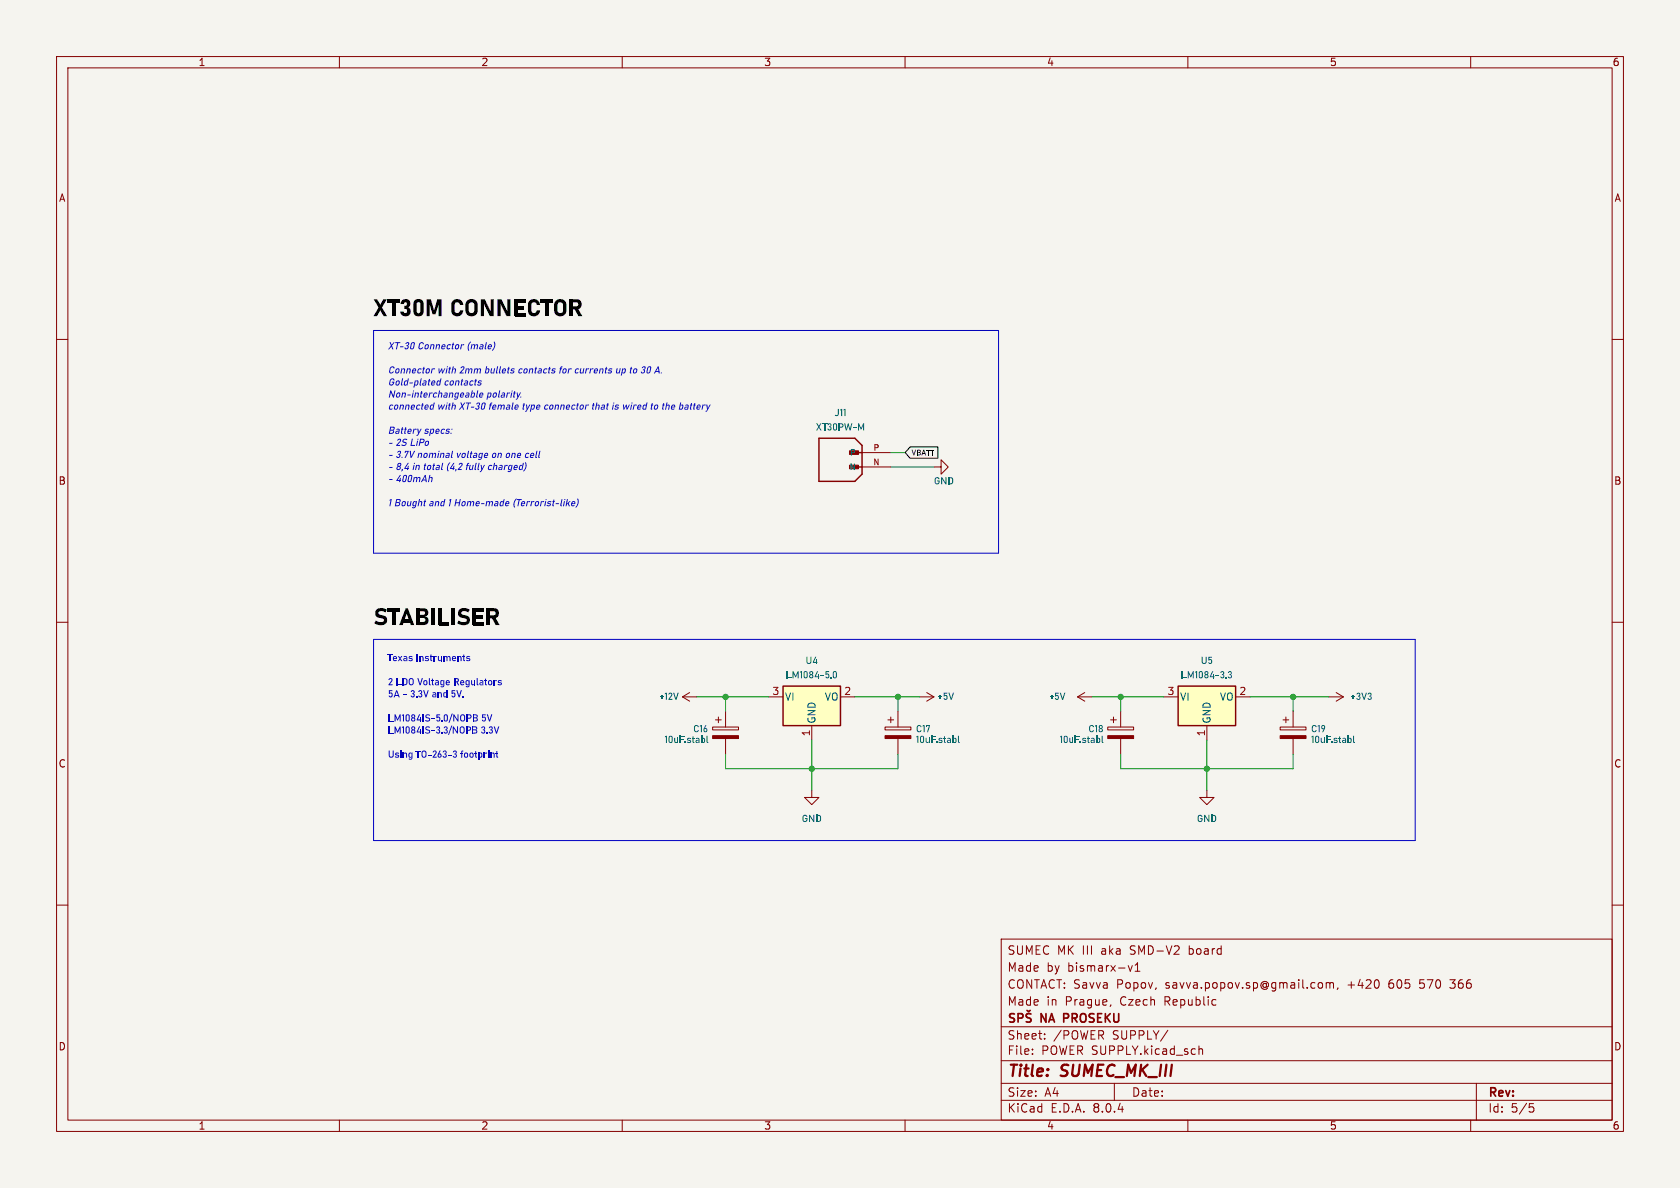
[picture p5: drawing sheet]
<svg xmlns="http://www.w3.org/2000/svg" width="297mm" height="210mm" viewBox="0 0 297 210" stroke-linecap="round" stroke-linejoin="round" font-family="sans-serif">
<path d="M0 0h297v210h-297z" fill="#f5f4ef" stroke="#f5f4ef" stroke-width=".18"/>
<g fill="none" stroke="#840000" stroke-width=".18">
<path d="M10 10h277v190h-277zM12 12h273v186h-273zM60 10v2M110 10v2M160 10v2M210 10v2M260 10v2M10 60h2M285 60h2M10 110h2M285 110h2M143.5 139.7v1.3h1.3l-1.3 1.2-1.3-1.2h1.3"/>
<path d="M213.4 139.7v1.3h1.2l-1.2 1.2-1.3-1.2h1.3M10 160h2M285 160h2M177 166h108v32h-108zM196.4 177.6l-.2 .3M199.5 170.7l.3 1 .4-1M200.7 171.7h.8M200.7 170.6l.4-.4v1.5M233.3 173.7l.4 .1 .1 .2-.1 .6-.4 .1M234.5 173.8l.4-.1 .2 .2M234.5 173.7v1M235.1 173.9l.2-.2 .4 .1v.9"/>
<path d="M235.1 173.9v.8M236.5 174.6l-.1 .3M256.3 173.2h.9M256.3 174.6l.2 .1M60 198v2M110 198v2M160 198v2M177 194.5h108M177 191.5h108M177 187.5h108M177 181.5h108M182.5 186.3v.1"/>
<path d="M182.5 185.5v.1M184.7 183.6v.1M184.7 182.8v.1M197 191.5v3M206.5 182.1l-1.3 2M210 198v2M212 184.9v1.5M212 185.5l.2-.1 .3 .1 .1 .9M260 198v2M261 191.5v6.5M270.4 195.1h.7M270.5 195.7h.4l.3 .3-.2 .5-.5 .1"/>
</g>
<path d="M179.3 179.3l-.5-.1-.2 .1v.5l.6 .2 .1 .4-.2 .3-.6-.1M180 180l.7-.1 .1-.2v-.4l-.2-.1h-.6v1.5M181.6 178.6l.2 .2 .3-.2M182.3 179.3l-.6-.1-.2 .1v.5l.6 .2 .2 .4-.3 .3-.6-.1M188.1 180h.5M188.6 179.2h-.5v1.5" fill="none" stroke="#840000" stroke-width=".3"/>
<path d="M208.3 121.3h10.1v7h-10.1z" fill="#ffffc2"/>
<path d="M208.3 121.3h10.1v7h-10.1z" fill="none" stroke="#840000" stroke-width=".25"/>
<g fill="none" stroke="#840000" stroke-width=".18">
<path d="M120.6 123.2h2.6M120.6 123.2l1.3 .8M121.9 122.4l-1.3 .8M126 128.5h4.6v.5h-4.6zM126.5 127.3h1M127 126.7v1.1M128.3 125.7v2.8M128.3 130.6v2.8M156.5 128.5h4.5v.5h-4.5zM157 127.3h1M157.5 126.7v1.1M158.7 125.7v2.8"/>
<path d="M158.7 130.6v2.8M162.6 123.2h2.5M163.8 122.4l1.3 .8M165.1 123.2l-1.3 .8M190.5 123.2h2.5M190.5 123.2l1.3 .8M191.8 122.4l-1.3 .8M195.8 128.5h4.6v.5h-4.6zM196.3 127.3h1.1M196.8 126.7v1.1M198.1 125.7v2.8M198.1 130.6v2.8"/>
<path d="M205.7 123.2h2.6M213.4 128.3v2.5M218.4 123.2h2.6M226.3 128.5h4.6v.5h-4.6zM226.8 127.3h1M227.3 126.7v1.1M228.6 125.7v2.8M228.6 130.6v2.8M234.9 123.2h2.6M236.2 122.4l1.3 .8M237.5 123.2l-1.3 .8"/>
</g>
<g fill="#840000" stroke="#840000" stroke-width=".18">
<path d="M195.8 130h4.6v.6h-4.6z"/>
<path d="M226.3 130h4.6v.6h-4.6z"/>
<path d="M126 130h4.6v.6h-4.6z"/>
<path d="M156.5 130h4.5v.6h-4.5z"/>
</g>
<path d="M138.4 121.3h10.2v7h-10.2z" fill="#ffffc2"/>
<path d="M144.8 77.5h6.3l1.3 1.2v5.1l-1.3 1.3h-6.3zM150.5 82.6h1.9M150.5 80h1.9M138.4 121.3h10.2v7h-10.2z" fill="none" stroke="#840000" stroke-width=".25"/>
<path d="M152.4 82.6h5.1M152.4 80h5.1M165.1 82.6h1.3v-1.3l1.2 1.3-1.2 1.2v-1.2M135.9 123.2h2.5M143.5 128.3v2.5M148.6 123.2h2.5" fill="none" stroke="#840000" stroke-width=".18"/>
<g fill="#840000" stroke="#840000" stroke-width=".18">
<path d="M150.2 82.2h1.6v.7h-1.6z"/>
<path d="M150.2 79.7h1.6v.6h-1.6z"/>
</g>
<path d="M160.9 79h4.9v2h-4.9l-.9-1z" fill="none" stroke="#000" stroke-width=".18"/>
<path d="M102 88.2l.2-.1v.1l.1 .6-.2 .5-.3 .5-.1-.1 .4-.9z" fill="#0000c2"/>
<path d="M66 58.4h110.5v39.4h-110.5zM66 113h184.2v35.6h-184.2z" fill="none" stroke="#0000c2" stroke-width=".18"/>
<g fill="none" stroke="#009600" stroke-width=".18">
<path d="M157.5 82.6h7.6M157.5 80h2.5M123.2 123.2h12.7M128.3 123.2v2.5M128.3 133.4v2.5h30.4v-2.5M143.5 130.8v8.9M151.1 123.2h11.5M158.7 123.2v2.5M193 123.2h12.7M198.1 123.2v2.5M198.1 133.4v2.5h30.5v-2.5M213.4 130.8v8.9"/>
<path d="M221 123.2h13.9M228.6 123.2v2.5"/>
</g>
<g fill="#009600" stroke="#009600" stroke-width=".18">
<circle cx="198.1" cy="123.2" r=".46"/>
<circle cx="228.6" cy="123.2" r=".46"/>
<circle cx="213.4" cy="135.9" r=".46"/>
<circle cx="143.5" cy="135.9" r=".46"/>
<circle cx="128.3" cy="123.2" r=".46"/>
<circle cx="158.7" cy="123.2" r=".46"/>
</g>
<g font-size="4.2">
<text x="66" y="56.4">XT30MCONNECTOR</text>
<text x="66" y="111">STABILISER</text>
</g>
<g font-size="2.8" fill="#840000">
<text x="178" y="190.9">Title:</text>
<text x="187.7" y="190.9">SUMEC_MK_III</text>
</g>
<g font-size="2.1" fill="#840000">
<text x="178" y="172">Made</text>
<text x="178" y="169">SUMEC MK III</text>
<text x="185" y="172">by</text>
<text x="188.8" y="172">bismarx-v1</text>
<text x="194.8" y="169">aka</text>
<text x="200.1" y="169">SMD-V2</text>
<text x="210.6" y="169">board</text>
<text x="178" y="178">Made</text>
<text x="178" y="175">CONTACT: Savva</text>
<text x="185" y="178">in</text>
<text x="188.4" y="178">Prague,</text>
<text x="197.5" y="175">Popov,</text>
<text x="198.2" y="178">Czech</text>
<text x="206.1" y="178">Republic</text>
<text x="206.2" y="175">savva.popov.sp@gmail.com,</text>
<text x="238.5" y="175">+420</text>
<text x="245.9" y="175">605</text>
<text x="251.5" y="175">570</text>
<text x="257.1" y="175">366</text>
<text x="178" y="184">Sheet:</text>
<text x="184.1" y="181.2">NA</text>
<text x="186.2" y="184">/POWER</text>
<text x="188.7" y="181.2">PROSEKU</text>
<text x="196.7" y="184">SUPPLY/</text>
<text x="178" y="186.7">File:</text>
<text x="184.1" y="186.7">POWER SUPPLY.kicad_sch</text>
<text x="178" y="196.9">KiCad</text>
<text x="178" y="194.1">Size:</text>
<text x="184.7" y="194.1">A4</text>
<text x="185.7" y="196.9">E.D.A.</text>
<text x="193.3" y="196.9">8.0.4</text>
<text x="200" y="194.1">Date:</text>
<text x="263" y="194.3">Rev:</text>
<text x="263" y="196.9">Id:</text>
<text x="267.1" y="196.9">5/5</text>
</g>
<g font-size="1.8" fill="#840000">
<text x="35" y="11.9">1</text>
<text x="85" y="11.9">2</text>
<text x="135" y="11.9">3</text>
<text x="185" y="11.9">4</text>
<text x="235" y="11.9">5</text>
<text x="285" y="11.9">6</text>
<text x="10.3" y="35.9">A</text>
<text x="285.3" y="35.9">A</text>
<text x="10.3" y="85.9">B</text>
<text x="285.3" y="85.9">B</text>
<text x="10.3" y="135.9">C</text>
<text x="285.3" y="135.9">C</text>
<text x="10.3" y="185.9">D</text>
<text x="285.3" y="185.9">D</text>
<text x="35" y="199.9">1</text>
<text x="85" y="199.9">2</text>
<text x="135" y="199.9">3</text>
<text x="185" y="199.9">4</text>
<text x="235" y="199.9">5</text>
<text x="285" y="199.9">6</text>
</g>
<g font-size="1.8" fill="#0000c2">
<text x="68.6" y="62">XT-30Connector (male)</text>
<text x="68.6" y="66.2">Connector with 2mm bullets contacts for currents up to 30 A.</text>
<text x="68.6" y="68.4">Gold-plated contacts</text>
<text x="68.6" y="70.5">Non-interchangeable polarity.</text>
<text x="68.6" y="72.6">connected with XT-30female type connector that is wired to the battery</text>
<text x="68.6" y="76.9">Battery specs:</text>
<text x="68.6" y="79">- 2SLiPo</text>
<text x="68.6" y="81.2">- 3.7Vnominal voltage on one cell</text>
<text x="68.6" y="83.3">- 8,4 in total (4,2 fully charged)</text>
<text x="68.6" y="85.4">- 400mAh</text>
<text x="68.6" y="89.7">1Bought and1Home-made (Terrorist-like)</text>
<text x="68.6" y="117.1">TexasInstruments</text>
<text x="68.6" y="121.4">2 LDOVoltage Regulators</text>
<text x="68.6" y="123.5">5A - 3.3Vand 5V.</text>
<text x="68.6" y="127.8">LM1084IS-5.0/NOPB5V</text>
<text x="68.6" y="129.9">LM1084IS-3.3/NOPB3.3V</text>
<text x="68.6" y="134.2">Using TO-263-3footprint</text>
</g>
<g font-size="1.8" fill="#006464">
<text x="144.3" y="76.5">XT30PW-M</text>
<text x="147.6" y="73.9">J11</text>
<text x="165.1" y="86">GND</text>
<text x="142.4" y="117.7">U4</text>
<text x="212.3" y="117.7">U5</text>
<text x="116.5" y="124.1">+12V</text>
<text x="138.7" y="124.1">VI</text>
<text x="138.9" y="120.3">LM1084-5.0</text>
<text x="145.7" y="124.1">VO</text>
<text x="165.7" y="124.1">+5V</text>
<text x="185.4" y="124.1">+5V</text>
<text x="208.5" y="124.1">VI</text>
<text x="208.8" y="120.3">LM1084-3.3</text>
<text x="215.6" y="124.1">VO</text>
<text x="238.8" y="124.1">+3V3</text>
<text x="117.5" y="131.7">10uF.stabl</text>
<text x="122.6" y="129.8">C16</text>
<text x="144.4" y="128" transform="rotate(-90 144.4 128)">GND</text>
<text x="161.9" y="129.8">C17</text>
<text x="161.9" y="131.7">10uF.stabl</text>
<text x="187.3" y="131.7">10uF.stabl</text>
<text x="192.4" y="129.8">C18</text>
<text x="214.2" y="128" transform="rotate(-90 214.2 128)">GND</text>
<text x="231.8" y="129.8">C19</text>
<text x="231.8" y="131.7">10uF.stabl</text>
<text x="141.7" y="145.7">GND</text>
<text x="211.6" y="145.7">GND</text>
</g>
<g font-size="1.8" fill="#a90000">
<text x="136.5" y="122.9">3</text>
<text x="149.2" y="122.9">2</text>
<text x="206.3" y="122.9">3</text>
<text x="219" y="122.9">2</text>
<text x="143.3" y="130.2" transform="rotate(-90 143.3 130.2)">1</text>
<text x="213.1" y="130.2" transform="rotate(-90 213.1 130.2)">1</text>
</g>
<g font-size="1.4" fill="#006464">
<text x="150.1" y="83.3">N</text>
<text x="150.1" y="80.7">P</text>
</g>
<g font-size="1.4" fill="#a90000">
<text x="154.3" y="82.3">N</text>
<text x="154.3" y="79.8">P</text>
</g>
<text font-size="1.4" x="161.1" y="80.8">VBATT</text>
</svg>
